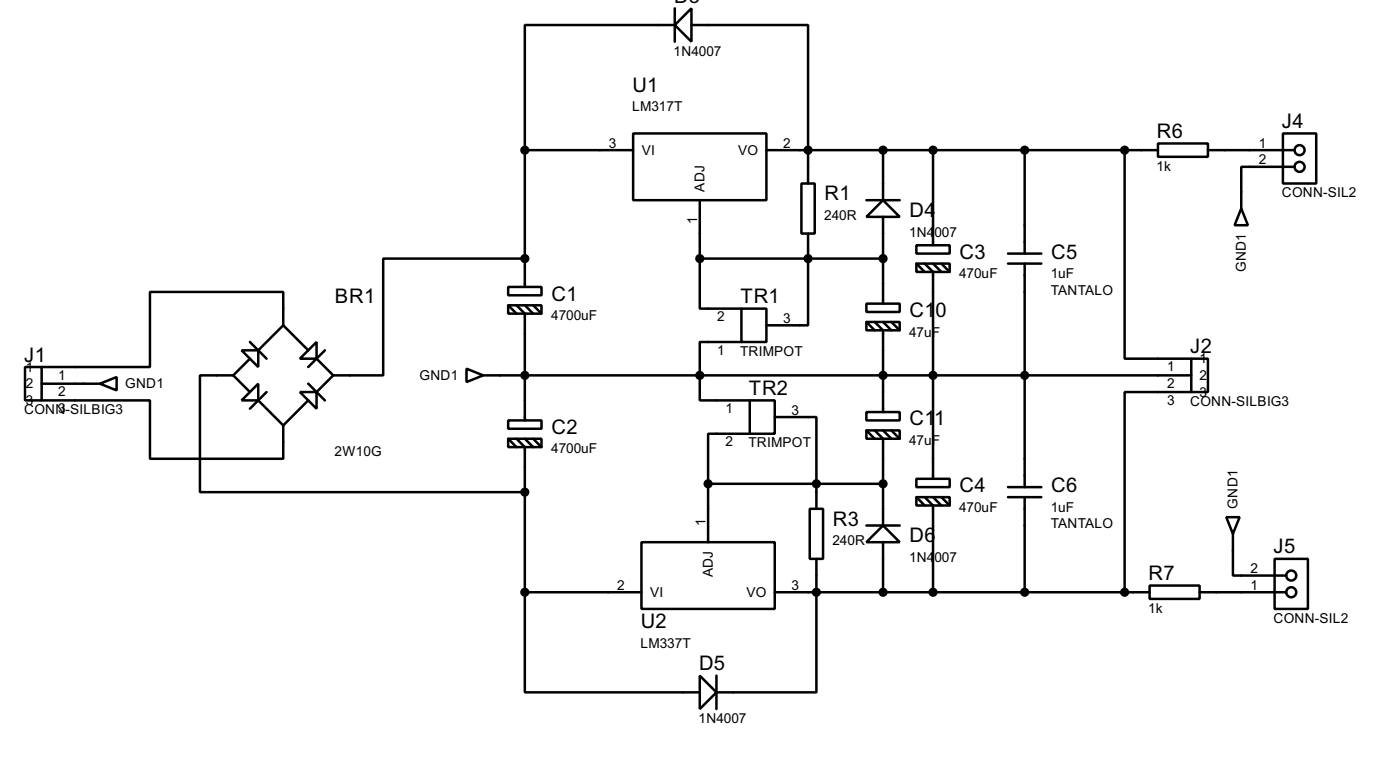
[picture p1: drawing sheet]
<svg xmlns="http://www.w3.org/2000/svg" width="213mm" height="116mm" viewBox="0 0 213 116" stroke-linecap="round" stroke-linejoin="round" font-family="sans-serif">
<g fill="none" stroke="#000" stroke-width=".38">
<path d="M102.9 3.8l2.5-2.5v5zM102.9 3.8h-22.9v19.1M102.9 1.3v5M105.4 3.8h17.8v24.1M80 39.4h-21.6v17.7h-7.6M80 22.9v20.8M80 22.9h16.5M96.5 20.3h20.3v10.2h-20.3zM106.7 39.4v7.6h6.3M106.7 30.5v8.9M106.7 39.4h27.9M116.8 22.9h59.7"/>
<path d="M122.2 27.9h2v7.7h-2zM123.2 35.6v13.9h-6.4M132.1 30.5h5.1M134.6 30.5l2.6 2.5h-5.1zM134.6 22.9v7.6M134.6 33v13.2M139.7 37.3h5.1v1.3h-5.1zM142.2 22.9v14.4M153.7 38.6h5M156.2 22.9v15.7M171.4 22.9v31.7h10.2M176.5 21.8h7.6v2.1h-7.6z"/>
<path d="M184.1 22.9h13.3M189.2 31.7l1 2.6h-2zM195.6 20.3h5.1v7.6h-5.1zM197.4 25.4h-8.2v6.3M3.8 55.9h2.5v5.1h-2.5zM6.3 58.4h8.9M15.2 58.4l2.6-1v2zM35.6 57.1h-5.1v17.8h49.5M35.6 57.1l2.5 2.6M36.8 53.3h2.6v2.6zM38.1 52.1l2.5 2.5M38.1 54.6l-2.5 2.5"/>
<path d="M40.6 59.7l-2.5 2.5M43.2 49.5v-5.1h-20.3v11.5h-16.6M43.2 49.5l-3.8 3.8M43.2 49.5l3.8 3.8M45.7 59.7h2.6v2.5zM45.7 54.6l2.6-2.5v2.5zM47 58.4l2.5 2.6M48.3 54.6l2.5 2.5M49.5 53.3l-2.5 2.6M50.8 57.1l-2.5 2.6M71.1 56.1l2.6 1-2.6 1.1zM73.7 57.1h107.9"/>
<path d="M77.5 43.7h5v1.3h-5zM77.5 46.5h5v1.3h-5zM77.5 46.5l1.2 1.3M78.7 46.5l1.3 1.3v16.2M80 46.5l1.3 1.3M81.3 46.5l1.2 1.3M113 47h3.8v5.1h-3.8zM113 52.1h-6.3v8.9h7.6M132.1 46.2h5.1v1.3h-5.1zM132.1 49h5.1v1.3h-5.1zM132.1 49l1.2 1.3M133.3 49l1.3 1.3v12.4"/>
<path d="M134.6 49l1.3 1.3M135.9 49l1.3 1.3M139.7 40.1h5.1v1.3h-5.1zM139.7 40.1l1.3 1.3M141 40.1l1.2 1.3v31.5M142.2 40.1l1.3 1.3M143.5 40.1l1.3 1.3M153.7 40.1h5M156.2 40.1v34.1M181.6 54.6h2.5v5.1h-2.5zM181.6 59.7h-10.2v30.5M6.3 61h16.6v8.8h20.3v-5"/>
<path d="M36.8 61l2.6-2.6v2.6zM39.4 61l3.8 3.8M47 61l-3.8 3.8M77.5 64h5v1.3h-5zM77.5 66.8h5v1.3h-5zM77.5 66.8l1.2 1.3M78.7 66.8l1.3 1.3v22.1M80 66.8l1.3 1.3M81.3 66.8l1.2 1.3M107.9 73.7h26.7M107.9 73.7v8.8M114.3 61h3.8v5h-3.8z"/>
<path d="M114.3 66h-6.4v7.7M118.1 63.5h6.4v14M123.4 77.5h2.1v7.6h-2.1zM132.1 62.7h5.1v1.3h-5.1zM132.1 65.5h5.1v1.3h-5.1zM132.1 65.5l1.2 1.3M133.3 65.5l1.3 1.3v13.2M134.6 65.5l1.3 1.3M135.9 65.5l1.3 1.3M139.7 72.9h5.1v1.3h-5.1zM139.7 75.7h5.1v1.3h-5.1zM139.7 75.7l1.3 1.3"/>
<path d="M141 75.7l1.2 1.3v13.2M142.2 75.7l1.3 1.3M143.5 75.7l1.3 1.3M153.7 75.7h5M153.7 74.2h5M156.2 75.7v14.5M186.9 78.7h2.1l-1 2.6zM80 90.2v15.2h26.7M80 90.2h17.8M97.8 82.5h20.3v10.2h-20.3zM118.1 90.2h57.2M124.5 85.1v20.3h-15.3"/>
<path d="M132.1 80h5.1M134.6 80l2.6 2.5h-5.1zM134.6 82.5v7.7M175.3 89.2h7.6v2h-7.6zM182.9 90.2h13.2M188 81.3v6.3h8.1M194.3 85.1h5.1v7.6h-5.1zM106.7 102.9l2.5 2.5-2.5 2.5zM109.2 102.9v5"/>
<circle cx="198.1" cy="22.9" r=".76"/>
<circle cx="198.1" cy="25.4" r=".76"/>
<circle cx="196.8" cy="87.6" r=".76"/>
<circle cx="196.8" cy="90.2" r=".76"/>
</g>
<g fill="#000" stroke="#000" stroke-width=".38">
<circle cx="80" cy="39.4" r=".51"/>
<circle cx="80" cy="22.9" r=".51"/>
<circle cx="106.7" cy="39.4" r=".51"/>
<circle cx="123.2" cy="22.9" r=".51"/>
<circle cx="123.2" cy="39.4" r=".51"/>
<circle cx="134.6" cy="22.9" r=".51"/>
<circle cx="134.6" cy="39.4" r=".51"/>
<circle cx="142.2" cy="22.9" r=".51"/>
<circle cx="156.2" cy="22.9" r=".51"/>
<circle cx="171.4" cy="22.9" r=".51"/>
<circle cx="80" cy="57.1" r=".51"/>
<circle cx="106.7" cy="57.1" r=".51"/>
<circle cx="134.6" cy="57.1" r=".51"/>
<circle cx="142.2" cy="57.1" r=".51"/>
<circle cx="156.2" cy="57.1" r=".51"/>
<circle cx="80" cy="74.9" r=".51"/>
<circle cx="107.9" cy="73.7" r=".51"/>
<circle cx="124.5" cy="73.7" r=".51"/>
<circle cx="134.6" cy="73.7" r=".51"/>
<circle cx="80" cy="90.2" r=".51"/>
<circle cx="124.5" cy="90.2" r=".51"/>
<circle cx="134.6" cy="90.2" r=".51"/>
<circle cx="142.2" cy="90.2" r=".51"/>
<circle cx="156.2" cy="90.2" r=".51"/>
<circle cx="171.4" cy="90.2" r=".51"/>
</g>
<g font-size="3.4">
<text x="102.8" y=".5">D3</text>
<text x="96.4" y="14">U1</text>
<text x="176.4" y="21">R6</text>
<text x="195.4" y="19.5">J4</text>
<text x="125.7" y="30.5">R1</text>
<text x="138.7" y="33.1">D4</text>
<text x="146.3" y="39.4">C3</text>
<text x="160.2" y="39.4">C5</text>
<text x="51.1" y="46.2">BR1</text>
<text x="84.1" y="45.8">C1</text>
<text x="112.9" y="46.2">TR1</text>
<text x="138.7" y="48.3">C1</text>
<text x="142.6" y="48.3">0</text>
<text x="181.5" y="53.8">J2</text>
<text x="3.7" y="55.1">J1</text>
<text x="114.1" y="60.1">TR2</text>
<text x="138.7" y="64.8">C1</text>
<text x="142.4" y="64.8">1</text>
<text x="84.1" y="66">C2</text>
<text x="146.3" y="74.9">C4</text>
<text x="160.2" y="74.9">C6</text>
<text x="127" y="80">R3</text>
<text x="138.7" y="82.5">D6</text>
<text x="175.1" y="88.3">R7</text>
<text x="194.2" y="84.2">J5</text>
<text x="97.7" y="95.6">U2</text>
<text x="106.6" y="102">D5</text>
</g>
<g font-size="2.3">
<text x="102.7" y="8.5">1N4007</text>
<text x="96.4" y="17">LM317T</text>
<text x="92.8" y="22.5">3</text>
<text x="97.8" y="23.6">VI</text>
<text x="112.5" y="23.6">VO</text>
<text x="119.4" y="22.5">2</text>
<text x="191.9" y="22.5">1</text>
<text x="107.4" y="29.2" transform="rotate(-90 107.4 29.2)">ADJ</text>
<text x="176.3" y="26">1k</text>
<text x="191.9" y="25">2</text>
<text x="106.3" y="34.2" transform="rotate(-90 106.3 34.2)">1</text>
<text x="125.6" y="33.5">240R</text>
<text x="195.4" y="30.1">CONN-SIL2</text>
<text x="138.6" y="36">1N4</text>
<text x="142.5" y="36">007</text>
<text x="189.9" y="41.5" transform="rotate(-90 189.9 41.5)">GND1</text>
<text x="146.2" y="42.4">470uF</text>
<text x="160.2" y="42.4">1uF</text>
<text x="160.2" y="44.9">TANTALO</text>
<text x="84" y="48.7">4700uF</text>
<text x="109.3" y="54">1</text>
<text x="109.3" y="48.9">2</text>
<text x="119.4" y="49.1">3</text>
<text x="138.6" y="51.3">47uF</text>
<text x="3.9" y="56.6">1</text>
<text x="3.9" y="59.1">2</text>
<text x="8.9" y="57.8">1</text>
<text x="19.1" y="59.1">GND1</text>
<text x="64" y="57.9">GND1</text>
<text x="112.9" y="54.2">TRIMPOT</text>
<text x="177.9" y="56.5">1</text>
<text x="177.9" y="59.1">2</text>
<text x="182.9" y="55.3">1</text>
<text x="182.9" y="57.9">2</text>
<text x="3.7" y="63">CONN-SILBIG3</text>
<text x="3.9" y="61.7">3</text>
<text x="8.9" y="60.3">2</text>
<text x="8.9" y="62.9">3</text>
<text x="110.6" y="62.9">1</text>
<text x="120.6" y="63.1">3</text>
<text x="177.9" y="61.6">3</text>
<text x="181.4" y="61.8">CONN-SILBIG3</text>
<text x="182.9" y="60.4">3</text>
<text x="51" y="69.4">2W10G</text>
<text x="84" y="69">4700uF</text>
<text x="110.6" y="67.9">2</text>
<text x="114.1" y="68.1">TRIMPOT</text>
<text x="138.6" y="67.7">47uF</text>
<text x="146.2" y="77.9">470uF</text>
<text x="160.2" y="77.9">1uF</text>
<text x="188.7" y="77.4" transform="rotate(-90 188.7 77.4)">GND1</text>
<text x="107.6" y="80" transform="rotate(-90 107.6 80)">1</text>
<text x="126.9" y="83">240R</text>
<text x="160.2" y="80.4">TANTALO</text>
<text x="94.1" y="89.8">2</text>
<text x="108.7" y="87.9" transform="rotate(-90 108.7 87.9)">ADJ</text>
<text x="120.6" y="89.8">3</text>
<text x="138.6" y="85.5">1N4</text>
<text x="142.5" y="85.5">007</text>
<text x="190.6" y="89.8">1</text>
<text x="190.6" y="87.2">2</text>
<text x="99.1" y="90.9">VI</text>
<text x="113.8" y="90.9">VO</text>
<text x="175" y="93.3">1k</text>
<text x="194.1" y="94.8">CONN-SIL2</text>
<text x="97.7" y="98.6">LM337T</text>
<text x="106.5" y="110">1N4007</text>
</g>
</svg>
